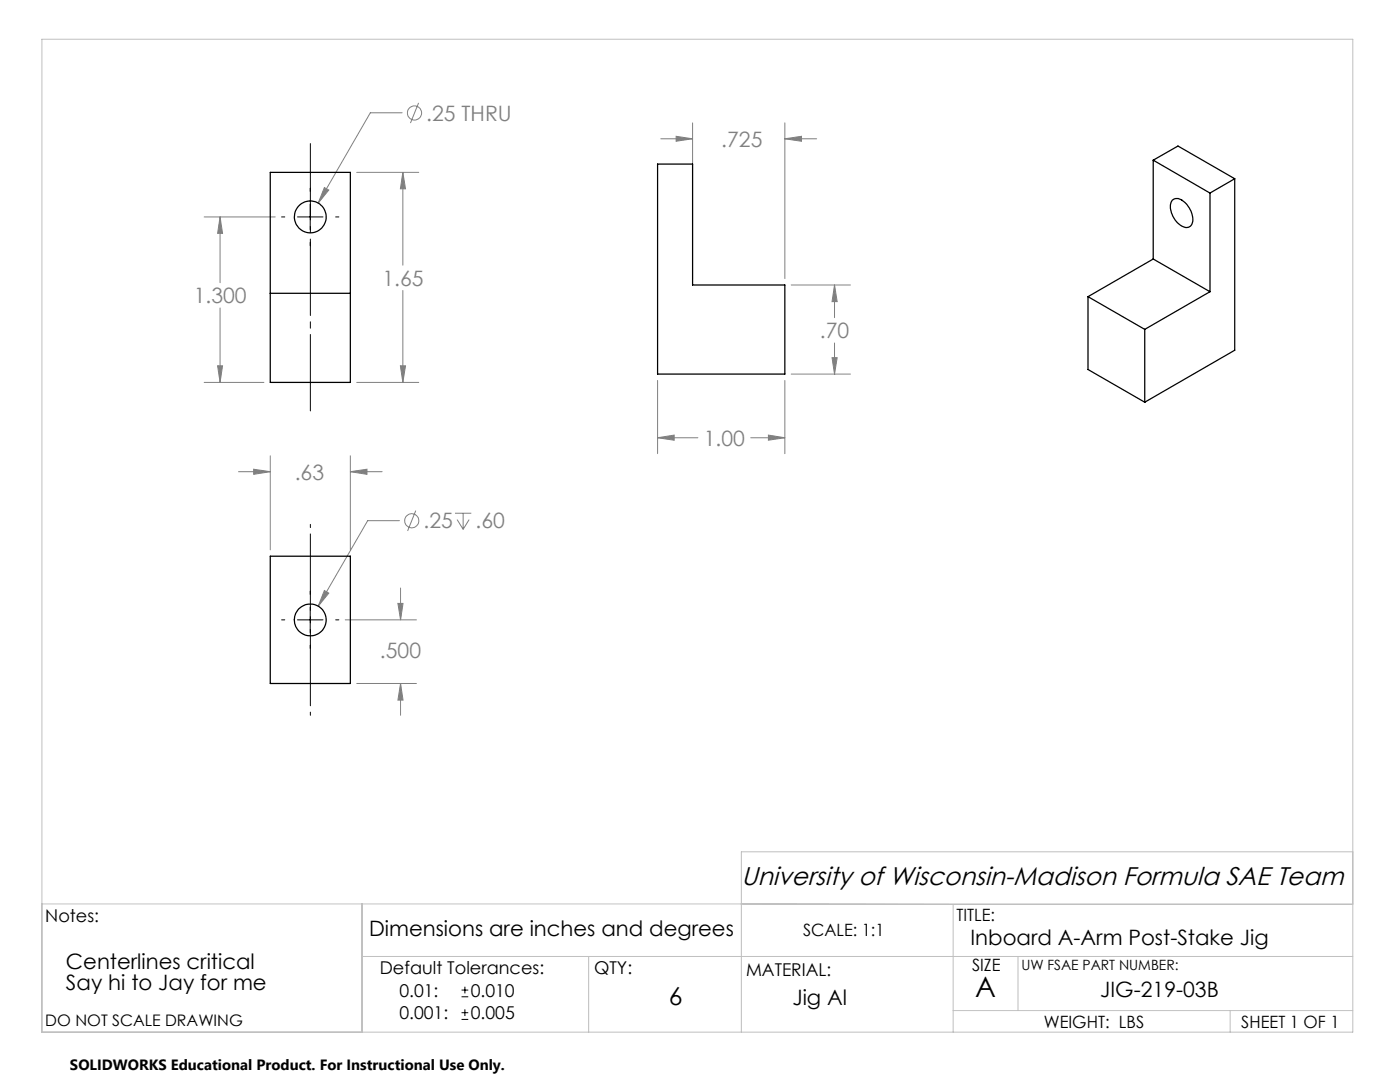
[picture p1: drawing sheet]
<svg xmlns="http://www.w3.org/2000/svg" width="279mm" height="216mm" viewBox="0 0 279 216" stroke-linecap="round" stroke-linejoin="round" font-family="sans-serif">
<g fill="none" stroke="#808080" stroke-width=".2">
<path d="M64.7 37.4l.9 .5-2.1 2.6zM71.2 34.4h12.4M80.3 22.5h-6.4l-10.4 18M80.4 34.4v18.5M80.4 34.4l.5 3.3h-1zM83.5 20.5l-1.6 4.1M131.9 27.7h6.3M134.9 27.2l3.3 .5-3.3 .5zM138.2 24.5v31.1M156.6 24.5v31.1M156.6 27.7h6.4M156.6 27.7l3.3-.5v1z"/>
<path d="M40.7 43.3h14.2M43.9 43.3v13.1M43.9 43.3l.5 3.3h-1zM80.4 58v18.3M157.9 56.9h11.8M166.5 56.9v6.5M166.5 56.9l.6 3.3h-1zM40.7 76.3h12M43.4 73h1l-.5 3.3zM43.9 61.5v14.8M71.2 76.3h12.4M79.9 73h1l-.5 3.3z"/>
<path d="M131.2 75.9v14.6M156.6 75.9v14.6M157.9 74.6h11.8M166.1 71.4h1l-.6 3.2zM166.5 68.4v6.2M47.6 94.1h6.3M50.6 93.6l3.3 .5-3.3 .6zM53.9 90.9v18.8M69.9 94.1l3.3-.5v1.1zM69.9 90.9v18.8M69.9 94.1h6.4M131.2 87.3l3.3-.5v1z"/>
<path d="M131.2 87.3h8.1M149.8 87.3h6.8M153.4 86.8l3.2 .5-3.2 .5zM64.7 117.8l.9 .6-2.1 2.6zM79.7 103.9h-6.3l-9.9 17.1M79.9 117.3v6.4M83 101.9l-1.6 4M90.8 102.4h3.3M91.2 103.7l1.2 1.9M92.4 102.4v3.2M93.6 103.7l-1.2 1.9M68.9 123.7h14.2"/>
<path d="M71.2 136.4h11.9M79.4 120.4h1l-.5 3.3zM79.9 136.4l.5 3.3h-1zM79.9 136.4v6.3"/>
<circle cx="82.7" cy="22.6" r="1.41"/>
<circle cx="82.2" cy="103.9" r="1.4"/>
</g>
<g fill="none" stroke="#000" stroke-width=".2">
<path d="M61.9 37.6v.6M56.2 43.3h.6M59.4 43.3h5.1M61.9 40.7v5.1M61.9 48.4v.6M67 43.3h.6M61.9 118v.6M56.2 123.7h.6M59.4 123.7h5.1M61.9 121.1v5.1M61.9 128.8v.6M67 123.7h.6"/>
<path d="M92.1 198.9h1.4M92.1 197.6h1.4M92.8 196.9v1.3M92.1 203.4h1.4M92.1 202.1h1.4M92.8 201.4v1.3"/>
</g>
<path d="M61.9 82.6v-54.6" fill="none" stroke="#000" stroke-width=".2" stroke-dasharray="15.2 1.3 1.3 1.3" stroke-dashoffset="-.6"/>
<path d="M61.9 142.7v-38.1" fill="none" stroke="#000" stroke-width=".2" stroke-dasharray="15.2 1.3 1.3 1.3" stroke-dashoffset="-1.9"/>
<path d="M8.4 7.8h261.6v198.2h-261.6zM270 170h-122v36M8.4 180.4h261.6M72.2 190.9h197.8M72.2 180.4v25.6M117.5 190.9v15.1M148 180.4l42.2 .1M190.2 180.5v25.5M190.2 180.5h79.8M203.2 190.9v10.7M190.2 201.6h79.8M245.5 201.6v4.4" fill="none" stroke="#c0c0c0" stroke-width=".2"/>
<path d="M43.9 43.3l.5 3.3h-1zM43.4 73h1l-.5 3.3zM79.9 73h1l-.5 3.3zM80.4 34.4l.5 3.3h-1zM64.7 37.4l-1.2 3.1 2.1-2.6zM79.4 120.4h1l-.5 3.3zM79.9 136.4l.5 3.3h-1zM64.7 117.8l-1.2 3.2 2.1-2.6zM50.6 93.6l3.3 .5-3.3 .6zM69.9 94.1l3.3-.5v1.1zM166.5 56.9l.6 3.3h-1zM166.1 71.4h1l-.6 3.2zM131.2 87.3l3.3-.5v1zM153.4 86.8l3.2 .5-3.2 .5zM156.6 27.7l3.3-.5v1zM134.9 27.2l3.3 .5-3.3 .5z" fill="#808080"/>
<g fill="none" stroke="#000" stroke-width=".25">
<path d="M53.9 34.4h16v41.9h-16zM131.2 32.7h7v24.2h18.4v17.7h-25.4zM230.2 32l11.3 6.5M230.2 32v19.7M230.2 32l4.9-2.9 11.3 6.6M234 39.9a1.71 1.71 0 0 1 2.3 .4 4.4 4.4 0 0 1 1.5 4.5 1.5 1.5 0 0 1-2.4 0 4.2 4.2 0 0 1-1.5-4.7zM241.5 38.5v19.7M246.4 35.7l-4.9 2.8M246.4 35.7v34.2l-17.9 10.4M53.9 58.5h16M217.1 59.2l11.4 6.5M217.1 59.2v14.5l11.4 6.6"/>
<path d="M230.2 51.7l11.3 6.5M230.2 51.7l-13.1 7.5M241.5 58.2l-13 7.5M228.5 65.7v14.6M53.9 111h16v25.4h-16z"/>
<circle cx="61.9" cy="43.3" r="3.2"/>
<circle cx="61.9" cy="123.7" r="3.2"/>
</g>
<text font-size="5.6" x="194.6" y="199">A</text>
<text font-size="5.1" x="148" y="176.7">University of Wisconsin-Madison Formula SAE Team</text>
<text font-size="4.9" x="133.5" y="200.6">6</text>
<g font-size="4.2" fill="#808080">
<text x="85.1" y="24.1">.25 THRU</text>
<text x="143.9" y="29.3">.725</text>
<text x="76.3" y="57">1.65</text>
<text x="38.7" y="60.5">1.300</text>
<text x="163.6" y="67.5">.70</text>
<text x="140.5" y="88.9">1.00</text>
<text x="58.8" y="95.7">.63</text>
<text x="84.5" y="105.4">.25</text>
<text x="94.9" y="105.4">.60</text>
<text x="75.8" y="131.2">.500</text>
</g>
<g font-size="4.2">
<text x="73.7" y="186.8">Dimensions are inches and degrees</text>
<text x="193.7" y="188.5">Inboard A-Arm Post-Stake Jig</text>
<text x="13.2" y="193.4">Centerlines critical</text>
<text x="13.2" y="197.6">Say hi to Jay for me</text>
<text x="158.2" y="200.6">Jig Al</text>
<text x="219.6" y="198.9">JIG-219-03B</text>
</g>
<g font-size="3.5">
<text x="9" y="184">Notes:</text>
<text x="75.8" y="194.3">Default Tolerances:</text>
<text x="118.6" y="194.4">QTY:</text>
<text x="148.9" y="194.7">MATERIAL:</text>
<text x="79.7" y="198.9">0.01:</text>
<text x="79.7" y="203.4">0.001:</text>
<text x="93.9" y="198.9">0.010</text>
<text x="93.9" y="203.4">0.005</text>
</g>
<g font-size="3.4">
<text x="190.9" y="183.8">TITLE:</text>
<text x="160.3" y="186.8">SCALE: 1:1</text>
<text x="194" y="193.8">SIZE</text>
<text x="208.3" y="205.1">WEIGHT: LBS</text>
<text x="247.7" y="205.1">SHEET 1 OF 1</text>
</g>
<text font-size="3.2" x="9" y="204.8">DO NOT SCALE DRAWING</text>
<text font-size="3" x="14" y="213.5">SOLIDWORKS Educational Product. For Instructional Use Only.</text>
<text font-size="2.8" x="203.8" y="193.5">UW FSAE PART NUMBER:</text>
</svg>
